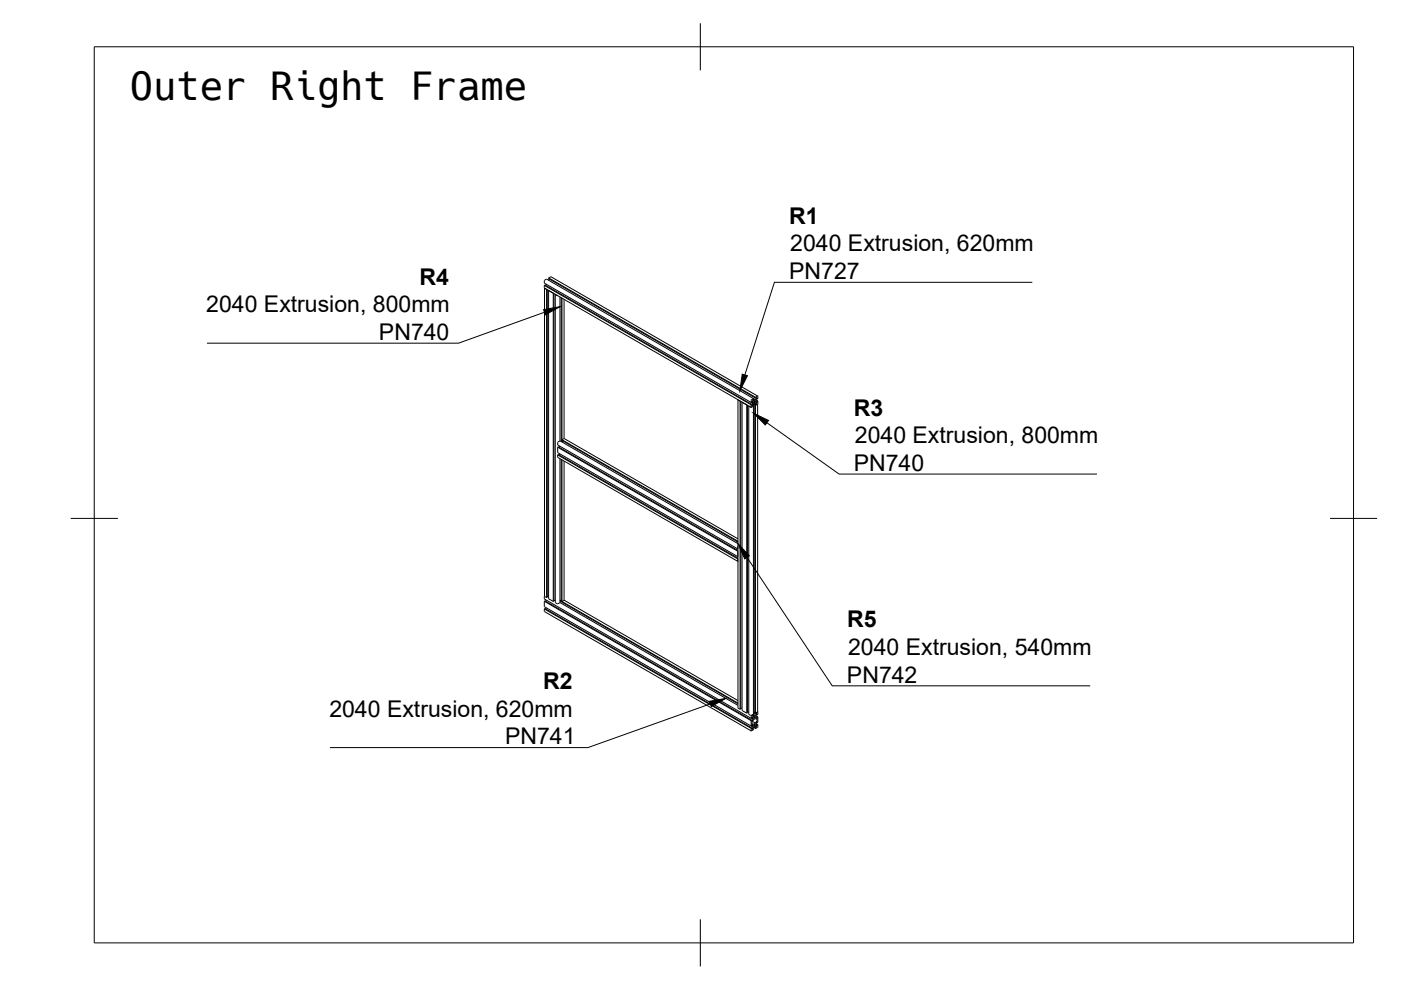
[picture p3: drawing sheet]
<svg xmlns="http://www.w3.org/2000/svg" width="297mm" height="210mm" viewBox="0 0 297 210" stroke-linecap="round" stroke-linejoin="round" font-family="sans-serif">
<!-- layer: Visible -->
<g fill="none" stroke="#000" stroke-width=".21">
<path d="M115.5 59.4l.4-.2 43.8 25.3M115.5 59.4l-.1 .6 43.9 25.3M116.3 58.9l.5-.2 43.9 25.3M116.3 58.9v.2l43.9 25.3M116.3 58.9l43.9 25.3M116.5 59.2l-.2 .2M115.4 60.5v.5M115.4 60.5l43.9 25.3M115.4 60.5l.1-.1 43.9 25.4M115.4 61.1l43.9 25.3M115.4 61.1v65.3M115.5 61l.4 .4"/>
<path d="M115.8 60.3l-.1 .2M115.9 61.4v65.3M115.9 61.4h.1M116 61.4v65.2l-.1 .1M116.3 61.6v65.4l1 .5M116.3 61.6l1 .6M116.4 61.6h-.1M117.3 62.2v65.3M117.3 62.2h.1M117.5 62.2v65.2l-.2 .1M117.7 62.4v65.4l.5 .2 .5-.2v-30.5M117.8 62.4l.4 .3"/>
<path d="M118.2 62.7h.1M118.7 63v30.5M119 63.1v30.5M119.1 63.2v30.5l.2-.2M119.6 63.5v29.5M118.2 93.8v.5l38.2 22.1M118.2 94.8v1.2l38.2 22M118.2 96.4v.5M118.2 94.8l.2-.1 38.1 22M118.2 94.8l38.2 22.1M118.2 96.4h.2l38.1 22M118.2 96.4l38.2 22.1"/>
<path d="M118.2 96.9l.1 .1M118.3 97l38.1 22M118.7 94.6l-.2 .2M118.7 96.2l-.2 .2M118.7 93.5l-.5 .3M118.7 93.5l37.8 21.8M119 97.4v30M119.1 97.5v30M119.1 93.4l37.4 21.5M119.6 93l-.5 .2 37.4 21.6M119.6 93l36.9 21.3M119.6 97.8v29.4"/>
<path d="M156.5 84.8l.4 .3M156.5 84.8v65.3M156.9 85.1v65.3M157 85l-.1 .1M157.1 85.1v65.2l-.2 .1M157.3 85.3v65.3l1 .6M157.3 85.3l1 .6M157.4 85.3h-.1M158.3 85.9v65.3M158.4 85.8l-.1 .1M158.5 85.9v65.2l-.2 .1M158.7 86.1v65.4l.5 .2"/>
<path d="M158.8 86.1l.4 .3M159.2 86.4h.1M159.3 85.8v.6M159.3 85.3l.4 .3M159.4 85.8h-.1M159.4 85.3l.1-.3 .2 .3M159.4 85.8l.1 .2M159.4 85.9l.1 .1M159.4 85.2l.3 .2M159.4 85.3h-.1M159.6 84.7l.4 .2M159.7 85.6l-.2 .4"/>
<path d="M159.7 85.4v.2M159.7 85.3l-.3-.2 .3 .2M159.7 85.3h.1M159.7 85.3v.1M159.7 84.7l.3 .1M159.7 84.5l-.4 .3v.5M159.7 86.1l-.4 .3M159.7 84.5l-.2 .4 .3 .1 .2-.1M159.7 85.7v65.9l-.2 .2 .3 .1 .2-.1M159.7 84.5l.5 .2M159.8 85.6h.1M159.8 85.6l.4 .3"/>
<path d="M159.8 85.6l-.3 .5 .2-.1-.1-.1M159.9 85.5l.3 .2M159.9 85.5l.3-.1 .2 .2M159.9 85.5l-.1 .1M160 85l.1 .1-.2 .3zM160 84.8v.1M160 85.8h.1M160 85.8v65.3M160 85.8l.2 .1M160.1 85.4l.3 .2M160.2 85.9h.1M160.2 84.7l-.2 .1"/>
<path d="M160.2 84.2v.2M160.2 85.7v65.7M160.3 84.8v.5h.2M160.3 85.2l.2 .1M160.3 84.9l.2 .2M160.3 84.8l.4 .2M160.3 84.3l.1 .1M160.4 85.6l-.2 .1M160.4 84.4h-.2M160.4 84.4l-.2 .3M160.4 84.5l.1 .1M160.5 84.6v-.2l-.2 .4"/>
<path d="M160.5 85.1v.2M160.6 85.6l-.4 .3M160.6 84l-.4 .2M160.6 84h.1M160.6 85.6v65.3M160.7 85l-.2 .1M160.7 84v.5l-.2 .1M160.7 85v.5M160.7 85.5l-.1 .1M156.4 115.9v.5M156.4 116.9v1.1M156.4 118.5v.5"/>
<path d="M156.4 116.4h.1M156.4 118h.1M156.5 119h.1M156.5 116.4h-.1M156.5 116.9h-.1M156.5 118h-.1M156.5 118.5h-.1M156.5 115.8v.1M115.4 129.1v.5l43.9 25.4M115.4 126.5v.5l43.9 25.3M115.4 127.5v1.1l43.9 25.3M115.4 129.1l43.9 25.3"/>
<path d="M115.4 129.1l.1-.1 43.9 25.4M115.4 127.5l43.9 25.3M115.4 127.5l.1-.1 43.9 25.3M115.4 126.4v.1M115.4 126.4l.5 .3M115.8 128.9l-.1 .2M115.8 127.2l-.1 .3M116 126.5h.3M117.5 127.3h.2M118.7 127.8l37.8 21.8M118.7 127.4l37.8 21.8M119 127.3h-.3l.3 .1"/>
<path d="M119 127.4l.1 .1M119.1 127.5l37.4 21.6M119.6 127.3l-.5 .2M119.6 127.2l36.9 21.3M119.6 127.2v.1M156.5 150.1l.4 .3M157.1 150.1h.2M158.5 151h.2M159.2 151.7h.1M159.3 154.4v.6l.4-.3v-.1M159.3 152.8v1.1M159.3 152.3l.4 .2"/>
<path d="M159.3 153.9l.4 .3M159.3 151.7l.4-.2 .5 .2M159.3 151.7v.6M159.4 152.7l.1 .2M159.4 153.2v.2M159.4 154.4l.1 .2M159.4 153.4h.1M159.4 152.2l.3 .2M159.4 152.1l.3 .2M159.4 154.4h-.1M159.4 154.5l.1 .1M159.4 153.8l.3 .2"/>
<path d="M159.4 152.7l-.1 .1M159.4 152.9h.1M159.5 153.1h-.1M159.5 153.4l-.1 .1M159.5 153.1h.1M159.5 153.4h.1M159.5 153l.7 .3M159.6 154.5l.1 .1M159.6 151.7l.4 .1M159.7 152.3l-.2-.4-.2 .4M159.7 153.9l-.2-.3-.2 .3M159.7 152.4v.1"/>
<path d="M159.7 154v.2M159.7 154.2l-.2 .4M159.7 152.3h.1M159.7 153.9l-.3-.2 .3 .2M159.7 153.9h.1M159.7 152.5l-.2 .4M159.7 152.3v.1M159.7 153.9v.1M159.7 151.6l.3 .2M159.7 151.1l.5 .3M159.8 154.2l-.3 .5 .2-.1M159.8 154.2l.4 .3"/>
<path d="M159.9 154.1l.3 .2M159.9 154.1l.3-.1 .2 .2M159.9 154.1l-.1 .1M160 153.6l.1 .1-.2 .3zM160 152h.1l-.2 .3zM160 151.8h.1M160 151h-.2l.2 .1M160 151.1l.2 .1M160.1 154l.3 .2M160.2 153.3l-.4 .3-.3-.2M160.2 151.7l-.2 .1M160.2 151.2h.1"/>
<path d="M160.2 154.3v.2M160.2 152l.1 .2 .2 .1M160.3 151.7v.2M160.3 153.4v.2M160.3 153.6v.3h.2M160.3 151.9l-.1 .1M160.3 152.1l.2 .2M160.3 151.9l.2 .2M160.3 151.7l.4 .3M160.3 153.8l.2 .1M160.3 153.5l.2 .2M160.3 153.4l.4 .2"/>
<path d="M160.3 151.3h.1M160.4 151.3l-.2 .1M160.4 151.3l-.2 .4M160.4 151.5l.1 .1M160.4 153.1l.1 .1M160.4 154.2l-.2 .1M160.4 152.5l-.2-.1-.4 .2-.3 .5M160.5 152.5v.3M160.5 152.5h.1M160.5 152.8l-.3 .5M160.5 152.8h.1M160.5 151.6v-.3l-.2 .4"/>
<path d="M160.5 152.1v.2M160.5 153.2v-.2l-.2 .4M160.5 153.7v.2M160.6 151l-.4 .2M160.6 154.2l-.4 .3M160.6 150.9l.1 .1M160.6 151h.1M160.7 151v.5l-.2 .1M160.7 152v1.1l-.2 .1M160.7 153.6v.5M160.7 152l-.2 .1M160.7 153.6l-.2 .1"/>
<path d="M160.7 154.1l-.1 .1"/>
</g>
<!-- layer: Border -->
<path d="M20 9.9h267v190h-267zM148.5 4.9v10M15 109.9h10M282 109.9h10M148.5 194.9v10" fill="none" stroke="#000" stroke-width=".21"/>
<!-- layer: Annotations -->
<path d="M115.3 65.7l3.4-.7-3.1 1.8zM157.4 79.3l1.1 .4-1.6 3.1zM159.7 87.6l3.2 1.5-.6 1zM156.5 115.3l2.4 2.5-1 .7zM150.4 148.7l3.5-.6-3.1 1.7z" fill="#000" stroke="#000" stroke-width=".21"/>
<path d="M218.9 59.9h-54.7l-6.3 19.6M115.4 66.2l-18.2 6.6h-53.3M162.6 89.6l15.3 10.9h54.7M158.4 118.2l18 27.2h54.7M150.6 149.2l-25.9 9.3h-54.7" fill="none" stroke="#000" stroke-width=".21"/>
<text font-size="8.2" x="27.5" y="21.2">Outer Right Frame</text>
<g font-size="4.9">
<text x="167.3" y="47.4">R1</text>
<text x="167.6" y="53.3">2040 Extrusion, 620mm</text>
<text x="167.3" y="59.1">PN727</text>
<text x="88.9" y="60.4">R4</text>
<text x="43.7" y="66.2">2040 Extrusion, 800mm</text>
<text x="80.3" y="72.1">PN740</text>
<text x="181" y="88.1">R3</text>
<text x="181.3" y="94">2040 Extrusion, 800mm</text>
<text x="181" y="99.8">PN740</text>
<text x="179.6" y="133">R5</text>
<text x="179.8" y="138.8">2040 Extrusion, 540mm</text>
<text x="115.1" y="146.1">R2</text>
<text x="179.6" y="144.7">PN742</text>
<text x="69.8" y="152">2040 Extrusion, 620mm</text>
<text x="107.1" y="157.8">PN741</text>
</g>
</svg>
